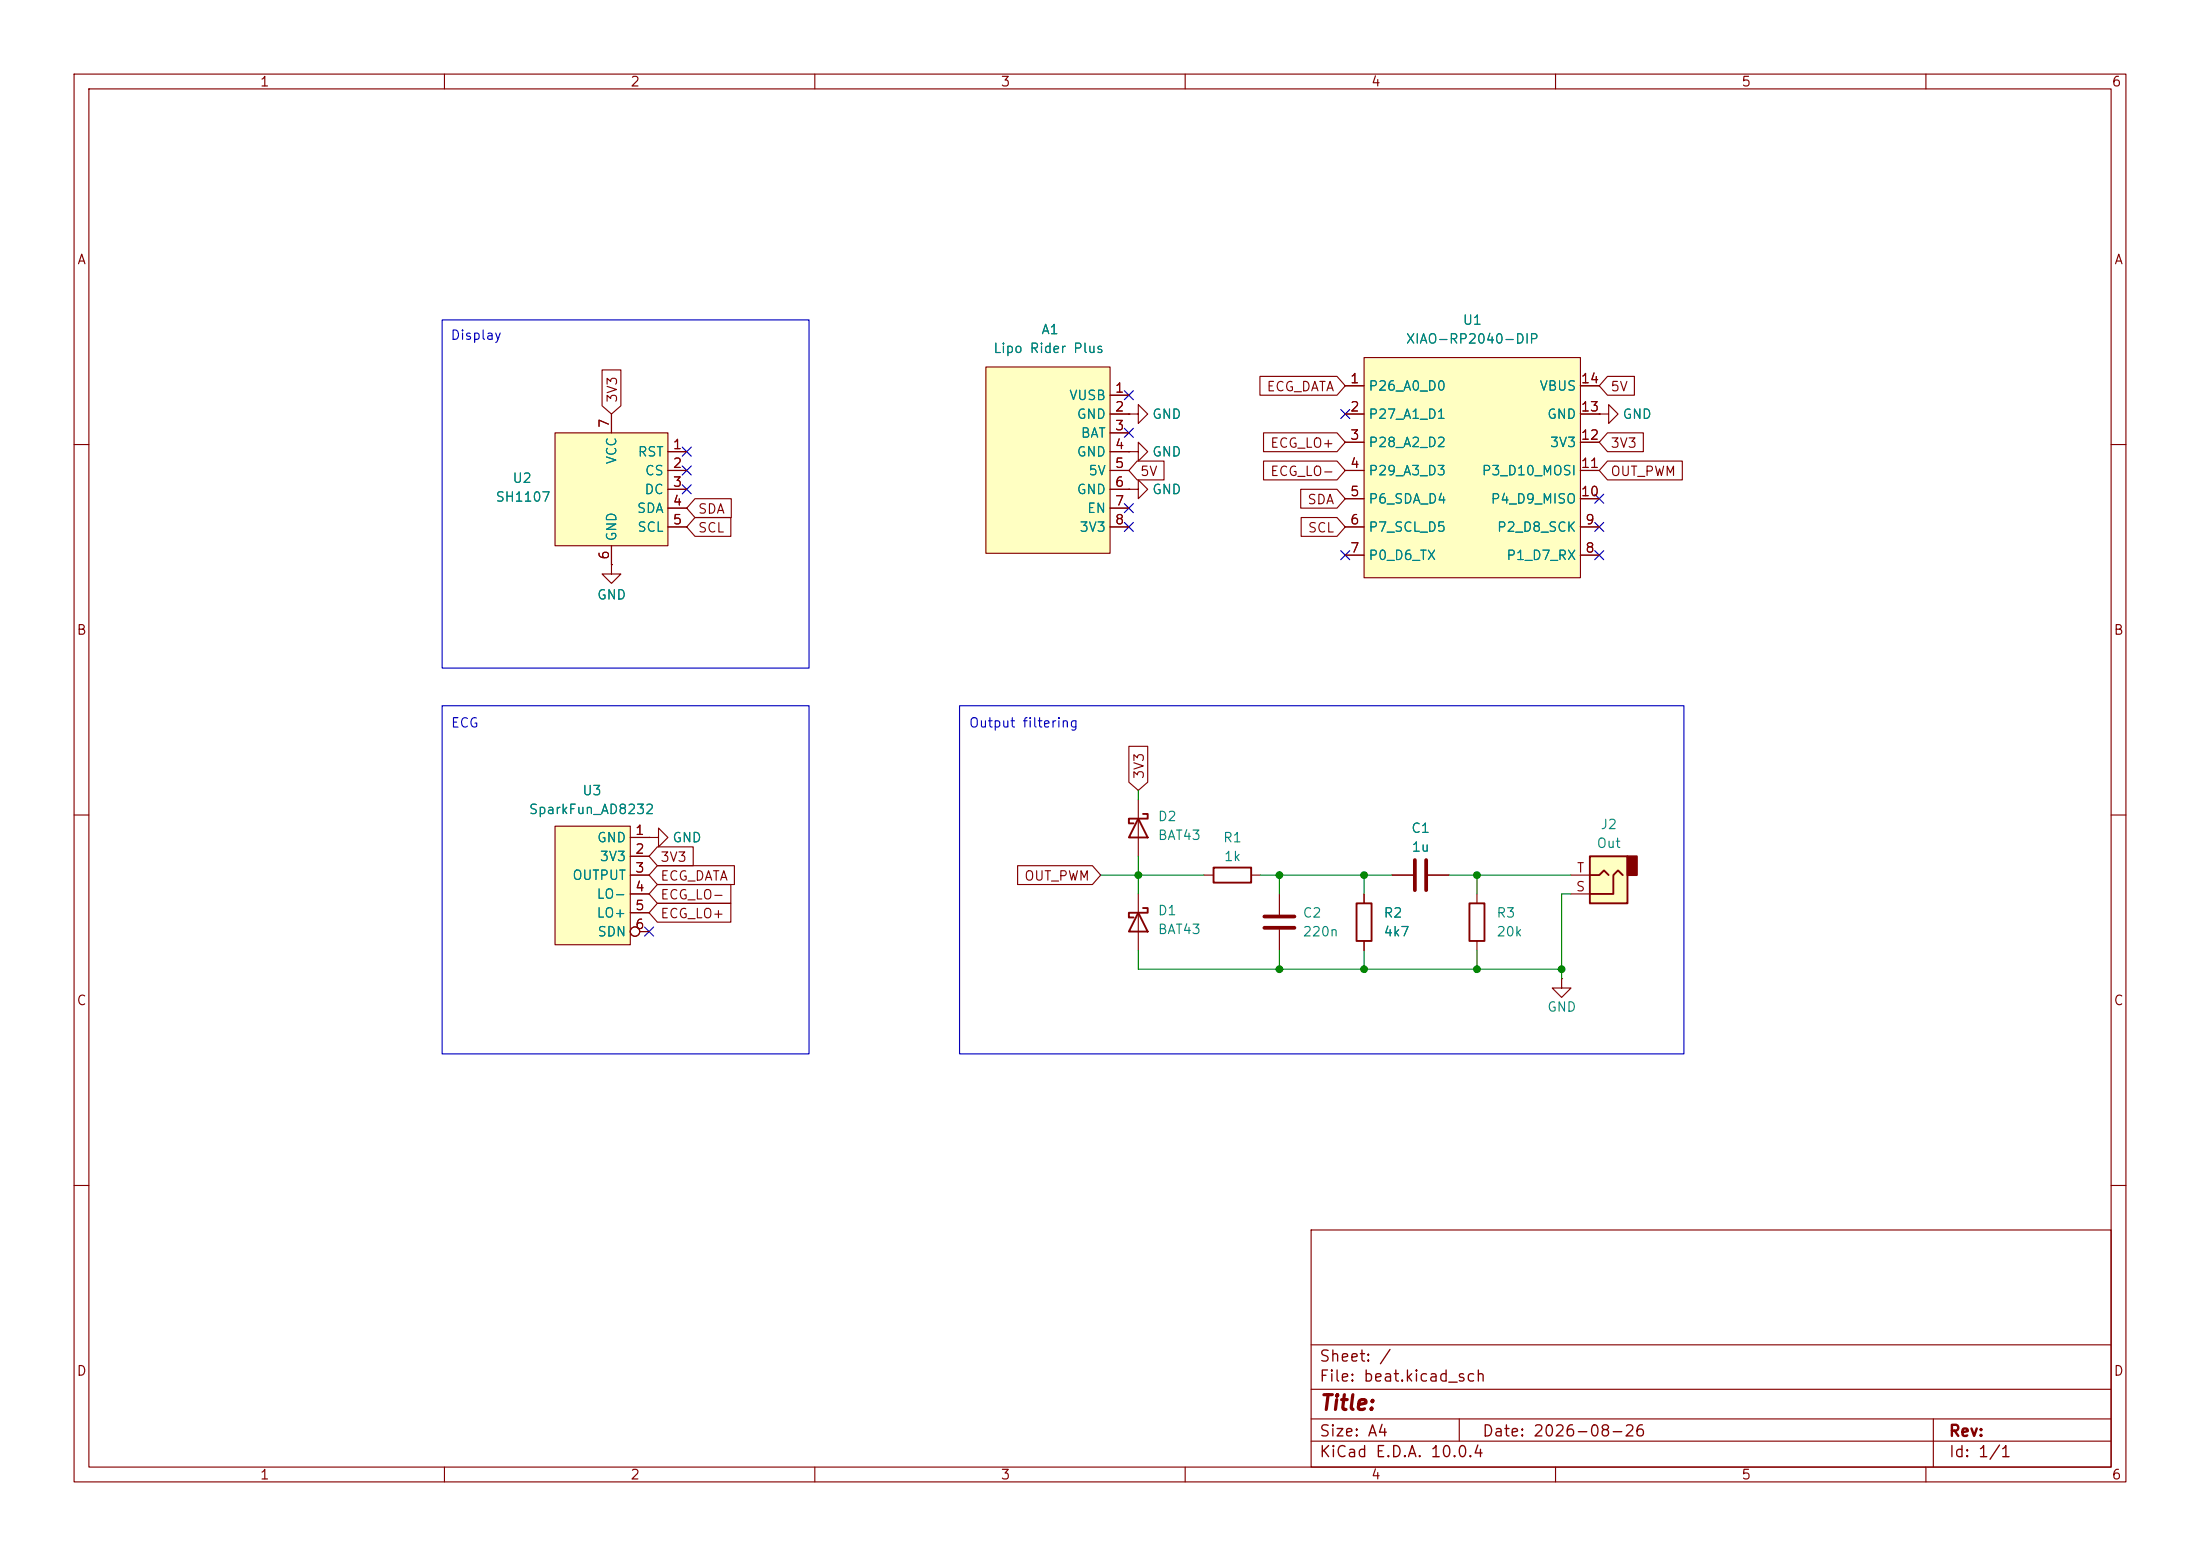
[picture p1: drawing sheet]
(kicad_sch
 (version 20260306)
 (generator "eeschema")
 (generator_version "10.0")
 (paper "A4")
 (title_block
  (date "2026-08-26"))
 (lib_symbols
  (symbol "Connector_Audio:AudioJack2" (exclude_from_sim no) (in_bom yes) (on_board yes)
   (in_pos_files yes)
   (duplicate_pin_numbers_are_jumpers no)
   (property "Reference" "J" (at 0 8.89 0) (show_name no) (do_not_autoplace no) (effects (font (size 1.27 1.27))))
   (property "Value" "AudioJack2" (at 0 6.35 0) (show_name no) (do_not_autoplace no) (effects (font (size 1.27 1.27))))
   (property "Footprint" "" (at 0 0 0) (show_name no) (do_not_autoplace no) (hide yes) (effects (font (size 1.27 1.27))))
   (property "Datasheet" "" (at 0 0 0) (show_name no) (do_not_autoplace no) (hide yes) (effects (font (size 1.27 1.27))))
   (property "Description" "Audio Jack, 2 Poles (Mono / TS)" (at 0 0 0) (show_name no) (do_not_autoplace no) (hide yes) (effects (font (size 1.27 1.27))))
   (symbol "AudioJack2_0_1"
    (rectangle (start -3.81 0) (end -2.54 -2.54) (stroke (width 0.254) (type default)) (fill (type outline)))
    (rectangle (start -2.54 3.81) (end 2.54 -2.54) (stroke (width 0.254) (type default)) (fill (type background)))
    (polyline (pts (xy 0 0) (xy 0.635 -0.635) (xy 1.27 0) (xy 2.54 0)) (stroke (width 0.254) (type default)) (fill (type none)))
    (polyline (pts (xy 2.54 2.54) (xy -0.635 2.54) (xy -0.635 0) (xy -1.27 -0.635) (xy -1.905 0)) (stroke (width 0.254) (type default)) (fill (type none))))
   (symbol "AudioJack2_1_1"
    (pin passive line (at 5.08 2.54 180) (length 2.54) (name "" (effects (font (size 1.27 1.27)))) (number "S" (effects (font (size 1.27 1.27)))))
    (pin passive line (at 5.08 0 180) (length 2.54) (name "" (effects (font (size 1.27 1.27)))) (number "T" (effects (font (size 1.27 1.27))))))
   (embedded_fonts no))
  (symbol "Device:C"
   (pin_numbers (hide yes))
   (pin_names
    (offset 0.254)) (exclude_from_sim no) (in_bom yes) (on_board yes)
   (in_pos_files yes)
   (duplicate_pin_numbers_are_jumpers no)
   (property "Reference" "C" (at 0.635 2.54 0) (show_name no) (do_not_autoplace no) (effects (font (size 1.27 1.27)) (justify left)))
   (property "Value" "C" (at 0.635 -2.54 0) (show_name no) (do_not_autoplace no) (effects (font (size 1.27 1.27)) (justify left)))
   (property "Footprint" "" (at 0.9652 -3.81 0) (show_name no) (do_not_autoplace no) (hide yes) (effects (font (size 1.27 1.27))))
   (property "Datasheet" "" (at 0 0 0) (show_name no) (do_not_autoplace no) (hide yes) (effects (font (size 1.27 1.27))))
   (property "Description" "Unpolarized capacitor" (at 0 0 0) (show_name no) (do_not_autoplace no) (hide yes) (effects (font (size 1.27 1.27))))
   (symbol "C_0_1"
    (polyline (pts (xy -2.032 0.762) (xy 2.032 0.762)) (stroke (width 0.508) (type default)) (fill (type none)))
    (polyline (pts (xy -2.032 -0.762) (xy 2.032 -0.762)) (stroke (width 0.508) (type default)) (fill (type none))))
   (symbol "C_1_1"
    (pin passive line (at 0 3.81 270) (length 2.794) (name "" (effects (font (size 1.27 1.27)))) (number "1" (effects (font (size 1.27 1.27)))))
    (pin passive line (at 0 -3.81 90) (length 2.794) (name "" (effects (font (size 1.27 1.27)))) (number "2" (effects (font (size 1.27 1.27))))))
   (embedded_fonts no))
  (symbol "Device:D_Schottky"
   (pin_numbers (hide yes))
   (pin_names
    (offset 1.016) (hide yes)) (exclude_from_sim no) (in_bom yes) (on_board yes)
   (in_pos_files yes)
   (duplicate_pin_numbers_are_jumpers no)
   (property "Reference" "D" (at 0 2.54 0) (show_name no) (do_not_autoplace no) (effects (font (size 1.27 1.27))))
   (property "Value" "D_Schottky" (at 0 -2.54 0) (show_name no) (do_not_autoplace no) (effects (font (size 1.27 1.27))))
   (property "Footprint" "" (at 0 0 0) (show_name no) (do_not_autoplace no) (hide yes) (effects (font (size 1.27 1.27))))
   (property "Datasheet" "" (at 0 0 0) (show_name no) (do_not_autoplace no) (hide yes) (effects (font (size 1.27 1.27))))
   (property "Description" "Schottky diode" (at 0 0 0) (show_name no) (do_not_autoplace no) (hide yes) (effects (font (size 1.27 1.27))))
   (symbol "D_Schottky_0_1"
    (polyline (pts (xy -1.905 0.635) (xy -1.905 1.27) (xy -1.27 1.27) (xy -1.27 -1.27) (xy -0.635 -1.27) (xy -0.635 -0.635)) (stroke (width 0.254) (type default)) (fill (type none)))
    (polyline (pts (xy 1.27 1.27) (xy 1.27 -1.27) (xy -1.27 0) (xy 1.27 1.27)) (stroke (width 0.254) (type default)) (fill (type none)))
    (polyline (pts (xy 1.27 0) (xy -1.27 0)) (stroke (width 0) (type default)) (fill (type none))))
   (symbol "D_Schottky_1_1"
    (pin passive line (at -3.81 0 0) (length 2.54) (name "K" (effects (font (size 1.27 1.27)))) (number "1" (effects (font (size 1.27 1.27)))))
    (pin passive line (at 3.81 0 180) (length 2.54) (name "A" (effects (font (size 1.27 1.27)))) (number "2" (effects (font (size 1.27 1.27))))))
   (embedded_fonts no))
  (symbol "Device:R"
   (pin_numbers (hide yes))
   (pin_names
    (offset 0)) (exclude_from_sim no) (in_bom yes) (on_board yes)
   (in_pos_files yes)
   (duplicate_pin_numbers_are_jumpers no)
   (property "Reference" "R" (at 2.032 0 90) (show_name no) (do_not_autoplace no) (effects (font (size 1.27 1.27))))
   (property "Value" "R" (at 0 0 90) (show_name no) (do_not_autoplace no) (effects (font (size 1.27 1.27))))
   (property "Footprint" "" (at -1.778 0 90) (show_name no) (do_not_autoplace no) (hide yes) (effects (font (size 1.27 1.27))))
   (property "Datasheet" "" (at 0 0 0) (show_name no) (do_not_autoplace no) (hide yes) (effects (font (size 1.27 1.27))))
   (property "Description" "Resistor" (at 0 0 0) (show_name no) (do_not_autoplace no) (hide yes) (effects (font (size 1.27 1.27))))
   (symbol "R_0_1"
    (rectangle (start -1.016 -2.54) (end 1.016 2.54) (stroke (width 0.254) (type default)) (fill (type none))))
   (symbol "R_1_1"
    (pin passive line (at 0 3.81 270) (length 1.27) (name "" (effects (font (size 1.27 1.27)))) (number "1" (effects (font (size 1.27 1.27)))))
    (pin passive line (at 0 -3.81 90) (length 1.27) (name "" (effects (font (size 1.27 1.27)))) (number "2" (effects (font (size 1.27 1.27))))))
   (embedded_fonts no))
  (symbol "Seeed_Studio_XIAO_Series:XIAO-RP2040-DIP" (exclude_from_sim no) (in_bom yes) (on_board yes)
   (in_pos_files yes)
   (duplicate_pin_numbers_are_jumpers no)
   (property "Reference" "U1" (at 1.905 0 0) (show_name no) (do_not_autoplace no) (effects (font (size 1.27 1.27))))
   (property "Value" "XIAO-RP2040-DIP" (at 1.905 -2.54 0) (show_name no) (do_not_autoplace no) (effects (font (size 1.27 1.27))))
   (property "Footprint" "Seeed_Studio_XIAO_Series:XIAO-RP2040-DIP" (at 4.064 -37.338 0) (show_name no) (do_not_autoplace no) (hide yes) (effects (font (size 1.27 1.27))))
   (property "Datasheet" "" (at 0 0 0) (show_name no) (do_not_autoplace no) (hide yes) (effects (font (size 1.27 1.27))))
   (property "Description" "" (at 0 0 0) (show_name no) (do_not_autoplace no) (hide yes) (effects (font (size 1.27 1.27))))
   (symbol "XIAO-RP2040-DIP_1_1"
    (rectangle (start -12.7 -5.08) (end 16.51 -34.798) (stroke (width 0) (type solid)) (fill (type background)))
    (pin passive line (at -15.24 -8.89 0) (length 2.54) (name "P26_A0_D0" (effects (font (size 1.27 1.27)))) (number "1" (effects (font (size 1.27 1.27)))))
    (pin passive line (at -15.24 -12.7 0) (length 2.54) (name "P27_A1_D1" (effects (font (size 1.27 1.27)))) (number "2" (effects (font (size 1.27 1.27)))))
    (pin passive line (at -15.24 -16.51 0) (length 2.54) (name "P28_A2_D2" (effects (font (size 1.27 1.27)))) (number "3" (effects (font (size 1.27 1.27)))))
    (pin passive line (at -15.24 -20.32 0) (length 2.54) (name "P29_A3_D3" (effects (font (size 1.27 1.27)))) (number "4" (effects (font (size 1.27 1.27)))))
    (pin passive line (at -15.24 -24.13 0) (length 2.54) (name "P6_SDA_D4" (effects (font (size 1.27 1.27)))) (number "5" (effects (font (size 1.27 1.27)))))
    (pin passive line (at -15.24 -27.94 0) (length 2.54) (name "P7_SCL_D5" (effects (font (size 1.27 1.27)))) (number "6" (effects (font (size 1.27 1.27)))))
    (pin passive line (at -15.24 -31.75 0) (length 2.54) (name "P0_D6_TX" (effects (font (size 1.27 1.27)))) (number "7" (effects (font (size 1.27 1.27)))))
    (pin passive line (at 19.05 -31.75 180) (length 2.54) (name "P1_D7_RX" (effects (font (size 1.27 1.27)))) (number "8" (effects (font (size 1.27 1.27)))))
    (pin passive line (at 19.05 -27.94 180) (length 2.54) (name "P2_D8_SCK" (effects (font (size 1.27 1.27)))) (number "9" (effects (font (size 1.27 1.27)))))
    (pin passive line (at 19.05 -24.13 180) (length 2.54) (name "P4_D9_MISO" (effects (font (size 1.27 1.27)))) (number "10" (effects (font (size 1.27 1.27)))))
    (pin passive line (at 19.05 -20.32 180) (length 2.54) (name "P3_D10_MOSI" (effects (font (size 1.27 1.27)))) (number "11" (effects (font (size 1.27 1.27)))))
    (pin passive line (at 19.05 -16.51 180) (length 2.54) (name "3V3" (effects (font (size 1.27 1.27)))) (number "12" (effects (font (size 1.27 1.27)))))
    (pin passive line (at 19.05 -12.7 180) (length 2.54) (name "GND" (effects (font (size 1.27 1.27)))) (number "13" (effects (font (size 1.27 1.27)))))
    (pin passive line (at 19.05 -8.89 180) (length 2.54) (name "VBUS" (effects (font (size 1.27 1.27)))) (number "14" (effects (font (size 1.27 1.27))))))
   (embedded_fonts no))
  (symbol "electronic_synapse:SH1106" (exclude_from_sim no) (in_bom yes) (on_board yes)
   (in_pos_files yes)
   (duplicate_pin_numbers_are_jumpers no)
   (property "Reference" "U" (at -6.35 7.62 0) (show_name no) (do_not_autoplace no) (effects (font (size 1.27 1.27))))
   (property "Value" "SH1107" (at 0 0 0) (show_name no) (do_not_autoplace no) (effects (font (size 1.27 1.27))))
   (property "Footprint" "" (at 0 0 0) (show_name no) (do_not_autoplace no) (hide yes) (effects (font (size 1.27 1.27))))
   (property "Datasheet" "" (at 0 0 0) (show_name no) (do_not_autoplace no) (hide yes) (effects (font (size 1.27 1.27))))
   (property "Description" "" (at 0 0 0) (show_name no) (do_not_autoplace no) (hide yes) (effects (font (size 1.27 1.27))))
   (symbol "SH1106_1_1"
    (rectangle (start -7.62 6.35) (end 7.62 -8.89) (stroke (width 0) (type solid)) (fill (type background)))
    (pin input line (at -10.16 3.81 0) (length 2.54) (name "RST" (effects (font (size 1.27 1.27)))) (number "1" (effects (font (size 1.27 1.27)))))
    (pin input line (at -10.16 1.27 0) (length 2.54) (name "CS" (effects (font (size 1.27 1.27)))) (number "2" (effects (font (size 1.27 1.27)))))
    (pin input line (at -10.16 -1.27 0) (length 2.54) (name "DC" (effects (font (size 1.27 1.27)))) (number "3" (effects (font (size 1.27 1.27)))))
    (pin input line (at -10.16 -3.81 0) (length 2.54) (name "SDA" (effects (font (size 1.27 1.27)))) (number "4" (effects (font (size 1.27 1.27)))))
    (pin input line (at -10.16 -6.35 0) (length 2.54) (name "SCL" (effects (font (size 1.27 1.27)))) (number "5" (effects (font (size 1.27 1.27)))))
    (pin passive line (at 0 -11.43 90) (length 2.54) (name "GND" (effects (font (size 1.27 1.27)))) (number "6" (effects (font (size 1.27 1.27)))))
    (pin passive line (at 0 8.89 270) (length 2.54) (name "VCC" (effects (font (size 1.27 1.27)))) (number "7" (effects (font (size 1.27 1.27))))))
   (embedded_fonts no))
  (symbol "electronic_synapse:Seeedstudio_Lipo_Rider_Plus" (exclude_from_sim no) (in_bom yes) (on_board yes)
   (in_pos_files yes)
   (duplicate_pin_numbers_are_jumpers no)
   (property "Reference" "A" (at 0.254 3.81 0) (show_name no) (do_not_autoplace no) (effects (font (size 1.27 1.27)) (justify left)))
   (property "Value" "Lipo Rider Plus" (at 0.254 1.524 0) (show_name no) (do_not_autoplace no) (effects (font (size 1.27 1.27)) (justify left)))
   (property "Footprint" "" (at 0 0 0) (show_name no) (do_not_autoplace no) (hide yes) (effects (font (size 1.27 1.27))))
   (property "Datasheet" "" (at 0 0 0) (show_name no) (do_not_autoplace no) (hide yes) (effects (font (size 1.27 1.27))))
   (property "Description" "" (at 0 0 0) (show_name no) (do_not_autoplace no) (hide yes) (effects (font (size 1.27 1.27))))
   (symbol "Seeedstudio_Lipo_Rider_Plus_1_1"
    (rectangle (start 0 0) (end 16.764 -25.146) (stroke (width 0) (type solid)) (fill (type background)))
    (pin passive line (at -2.54 -3.81 0) (length 2.54) (name "VUSB" (effects (font (size 1.27 1.27)))) (number "1" (effects (font (size 1.27 1.27)))))
    (pin passive line (at -2.54 -6.35 0) (length 2.54) (name "GND" (effects (font (size 1.27 1.27)))) (number "2" (effects (font (size 1.27 1.27)))))
    (pin passive line (at -2.54 -8.89 0) (length 2.54) (name "BAT" (effects (font (size 1.27 1.27)))) (number "3" (effects (font (size 1.27 1.27)))))
    (pin passive line (at -2.54 -11.43 0) (length 2.54) (name "GND" (effects (font (size 1.27 1.27)))) (number "4" (effects (font (size 1.27 1.27)))))
    (pin passive line (at -2.54 -13.97 0) (length 2.54) (name "5V" (effects (font (size 1.27 1.27)))) (number "5" (effects (font (size 1.27 1.27)))))
    (pin passive line (at -2.54 -16.51 0) (length 2.54) (name "GND" (effects (font (size 1.27 1.27)))) (number "6" (effects (font (size 1.27 1.27)))))
    (pin passive line (at -2.54 -19.05 0) (length 2.54) (name "EN" (effects (font (size 1.27 1.27)))) (number "7" (effects (font (size 1.27 1.27)))))
    (pin passive line (at -2.54 -21.59 0) (length 2.54) (name "3V3" (effects (font (size 1.27 1.27)))) (number "8" (effects (font (size 1.27 1.27))))))
   (embedded_fonts no))
  (symbol "electronic_synapse:SparkFun_AD8232" (exclude_from_sim no) (in_bom yes) (on_board yes)
   (in_pos_files yes)
   (duplicate_pin_numbers_are_jumpers no)
   (property "Reference" "U" (at 0 8.89 0) (show_name no) (do_not_autoplace no) (effects (font (size 1.27 1.27))))
   (property "Value" "SparkFun_AD8232" (at 0 6.858 0) (show_name no) (do_not_autoplace no) (effects (font (size 1.27 1.27))))
   (property "Footprint" "" (at 0 0 0) (show_name no) (do_not_autoplace no) (hide yes) (effects (font (size 1.27 1.27))))
   (property "Datasheet" "" (at 0 0 0) (show_name no) (do_not_autoplace no) (hide yes) (effects (font (size 1.27 1.27))))
   (property "Description" "" (at 0 0 0) (show_name no) (do_not_autoplace no) (hide yes) (effects (font (size 1.27 1.27))))
   (symbol "SparkFun_AD8232_1_1"
    (rectangle (start -5.08 5.334) (end 5.08 -10.668) (stroke (width 0) (type solid)) (fill (type background)))
    (pin passive line (at -7.62 3.81 0) (length 2.54) (name "GND" (effects (font (size 1.27 1.27)))) (number "1" (effects (font (size 1.27 1.27)))))
    (pin passive line (at -7.62 1.27 0) (length 2.54) (name "3V3" (effects (font (size 1.27 1.27)))) (number "2" (effects (font (size 1.27 1.27)))))
    (pin passive line (at -7.62 -1.27 0) (length 2.54) (name "OUTPUT" (effects (font (size 1.27 1.27)))) (number "3" (effects (font (size 1.27 1.27)))))
    (pin passive line (at -7.62 -3.81 0) (length 2.54) (name "LO-" (effects (font (size 1.27 1.27)))) (number "4" (effects (font (size 1.27 1.27)))))
    (pin passive line (at -7.62 -6.35 0) (length 2.54) (name "LO+" (effects (font (size 1.27 1.27)))) (number "5" (effects (font (size 1.27 1.27)))))
    (pin passive inverted (at -7.62 -8.89 0) (length 2.54) (name "SDN" (effects (font (size 1.27 1.27)))) (number "6" (effects (font (size 1.27 1.27))))))
   (embedded_fonts no))
  (symbol "power:GND"
   (power global)
   (pin_numbers (hide yes))
   (pin_names
    (offset 0) (hide yes)) (exclude_from_sim no) (in_bom yes) (on_board yes)
   (in_pos_files yes)
   (duplicate_pin_numbers_are_jumpers no)
   (property "Reference" "#PWR" (at 0 -6.35 0) (show_name no) (do_not_autoplace no) (hide yes) (effects (font (size 1.27 1.27))))
   (property "Value" "GND" (at 0 -3.81 0) (show_name no) (do_not_autoplace no) (effects (font (size 1.27 1.27))))
   (property "Footprint" "" (at 0 0 0) (show_name no) (do_not_autoplace no) (hide yes) (effects (font (size 1.27 1.27))))
   (property "Datasheet" "" (at 0 0 0) (show_name no) (do_not_autoplace no) (hide yes) (effects (font (size 1.27 1.27))))
   (property "Description" "Power symbol creates a global label with name \"GND\" , ground" (at 0 0 0) (show_name no) (do_not_autoplace no) (hide yes) (effects (font (size 1.27 1.27))))
   (symbol "GND_0_1"
    (polyline (pts (xy 0 0) (xy 0 -1.27) (xy 1.27 -1.27) (xy 0 -2.54) (xy -1.27 -1.27) (xy 0 -1.27)) (stroke (width 0) (type default)) (fill (type none))))
   (symbol "GND_1_1"
    (pin power_in line (at 0 0 270) (length 0) (name "" (effects (font (size 1.27 1.27)))) (number "1" (effects (font (size 1.27 1.27))))))
   (embedded_fonts no)))
 (rectangle
  (start 59.69 95.25)
  (end 109.22 142.24)
  (stroke (width 0) (type default))
  (fill (type none)))
 (rectangle
  (start 59.69 43.18)
  (end 109.22 90.17)
  (stroke (width 0) (type default))
  (fill (type none)))
 (rectangle
  (start 129.54 95.25)
  (end 227.33 142.24)
  (stroke (width 0) (type default))
  (fill (type none)))
 (text "Output filtering"
  (exclude_from_sim no)
  (at 138.176 97.79 0)
  (effects (font (size 1.27 1.27))))
 (text "ECG"
  (exclude_from_sim no)
  (at 62.738 97.79 0)
  (effects (font (size 1.27 1.27))))
 (text "Display"
  (exclude_from_sim no)
  (at 64.262 45.466 0)
  (effects (font (size 1.27 1.27))))
 (junction
  (at 184.15 118.11)
  (diameter 0)
  (color 0 0 0 0))
 (junction
  (at 199.39 118.11)
  (diameter 0)
  (color 0 0 0 0))
 (junction
  (at 199.39 130.81)
  (diameter 0)
  (color 0 0 0 0))
 (junction
  (at 172.72 118.11)
  (diameter 0)
  (color 0 0 0 0))
 (junction
  (at 153.67 118.11)
  (diameter 0)
  (color 0 0 0 0))
 (junction
  (at 172.72 130.81)
  (diameter 0)
  (color 0 0 0 0))
 (junction
  (at 184.15 130.81)
  (diameter 0)
  (color 0 0 0 0))
 (junction
  (at 210.82 130.81)
  (diameter 0)
  (color 0 0 0 0))
 (no_connect
  (at 152.4 53.34))
 (no_connect
  (at 152.4 58.42))
 (no_connect
  (at 152.4 68.58))
 (no_connect
  (at 215.9 71.12))
 (no_connect
  (at 181.61 55.88))
 (no_connect
  (at 92.71 60.96))
 (no_connect
  (at 92.71 63.5))
 (no_connect
  (at 215.9 74.93))
 (no_connect
  (at 181.61 74.93))
 (no_connect
  (at 152.4 71.12))
 (no_connect
  (at 215.9 67.31))
 (no_connect
  (at 92.71 66.04))
 (no_connect
  (at 87.63 125.73))
 (wire
  (pts (xy 199.39 118.11) (xy 199.39 120.65))
  (stroke (width 0) (type default)))
 (wire
  (pts (xy 153.67 115.57) (xy 153.67 118.11))
  (stroke (width 0) (type default)))
 (wire
  (pts (xy 170.18 118.11) (xy 172.72 118.11))
  (stroke (width 0) (type default)))
 (wire
  (pts (xy 199.39 128.27) (xy 199.39 130.81))
  (stroke (width 0) (type default)))
 (wire
  (pts (xy 184.15 118.11) (xy 184.15 120.65))
  (stroke (width 0) (type default)))
 (wire
  (pts (xy 184.15 130.81) (xy 199.39 130.81))
  (stroke (width 0) (type default)))
 (wire
  (pts (xy 153.67 106.68) (xy 153.67 107.95))
  (stroke (width 0) (type default)))
 (wire
  (pts (xy 195.58 118.11) (xy 199.39 118.11))
  (stroke (width 0) (type default)))
 (wire
  (pts (xy 199.39 130.81) (xy 210.82 130.81))
  (stroke (width 0) (type default)))
 (wire
  (pts (xy 199.39 118.11) (xy 212.09 118.11))
  (stroke (width 0) (type default)))
 (wire
  (pts (xy 172.72 128.27) (xy 172.72 130.81))
  (stroke (width 0) (type default)))
 (wire
  (pts (xy 210.82 130.81) (xy 210.82 132.08))
  (stroke (width 0) (type default)))
 (wire
  (pts (xy 210.82 120.65) (xy 210.82 130.81))
  (stroke (width 0) (type default)))
 (wire
  (pts (xy 172.72 130.81) (xy 184.15 130.81))
  (stroke (width 0) (type default)))
 (wire
  (pts (xy 184.15 128.27) (xy 184.15 130.81))
  (stroke (width 0) (type default)))
 (wire
  (pts (xy 153.67 130.81) (xy 172.72 130.81))
  (stroke (width 0) (type default)))
 (wire
  (pts (xy 153.67 118.11) (xy 153.67 120.65))
  (stroke (width 0) (type default)))
 (wire
  (pts (xy 153.67 128.27) (xy 153.67 130.81))
  (stroke (width 0) (type default)))
 (wire
  (pts (xy 153.67 118.11) (xy 162.56 118.11))
  (stroke (width 0) (type default)))
 (wire
  (pts (xy 172.72 118.11) (xy 172.72 120.65))
  (stroke (width 0) (type default)))
 (wire
  (pts (xy 212.09 120.65) (xy 210.82 120.65))
  (stroke (width 0) (type default)))
 (wire
  (pts (xy 172.72 118.11) (xy 184.15 118.11))
  (stroke (width 0) (type default)))
 (wire
  (pts (xy 184.15 118.11) (xy 187.96 118.11))
  (stroke (width 0) (type default)))
 (wire
  (pts (xy 148.59 118.11) (xy 153.67 118.11))
  (stroke (width 0) (type default)))
 (global_label "3V3"
  (shape input)
  (at 82.55 55.88 90)
  (fields_autoplaced yes)
  (effects (font (size 1.27 1.27)) (justify left))
  (property "Intersheetrefs" "${INTERSHEET_REFS}" (at 82.55 49.3872 90) (hide yes) (show_name no) (do_not_autoplace no) (effects (font (size 1.27 1.27)) (justify left))))
 (global_label "5V"
  (shape input)
  (at 152.4 63.5 0)
  (fields_autoplaced yes)
  (effects (font (size 1.27 1.27)) (justify left))
  (property "Intersheetrefs" "${INTERSHEET_REFS}" (at 157.6833 63.5 0) (hide yes) (show_name no) (do_not_autoplace no) (effects (font (size 1.27 1.27)) (justify left))))
 (global_label "3V3"
  (shape input)
  (at 153.67 106.68 90)
  (fields_autoplaced yes)
  (effects (font (size 1.27 1.27)) (justify left))
  (property "Intersheetrefs" "${INTERSHEET_REFS}" (at 153.67 100.1872 90) (hide yes) (show_name no) (do_not_autoplace no) (effects (font (size 1.27 1.27)) (justify left))))
 (global_label "SCL"
  (shape input)
  (at 92.71 71.12 0)
  (fields_autoplaced yes)
  (effects (font (size 1.27 1.27)) (justify left))
  (property "Intersheetrefs" "${INTERSHEET_REFS}" (at 99.2028 71.12 0) (hide yes) (show_name no) (do_not_autoplace no) (effects (font (size 1.27 1.27)) (justify left))))
 (global_label "ECG_LO+"
  (shape input)
  (at 181.61 59.69 180)
  (fields_autoplaced yes)
  (effects (font (size 1.27 1.27)) (justify right))
  (property "Intersheetrefs" "${INTERSHEET_REFS}" (at 170.0372 59.69 0) (hide yes) (show_name no) (do_not_autoplace no) (effects (font (size 1.27 1.27)) (justify right))))
 (global_label "ECG_DATA"
  (shape input)
  (at 181.61 52.07 180)
  (fields_autoplaced yes)
  (effects (font (size 1.27 1.27)) (justify right))
  (property "Intersheetrefs" "${INTERSHEET_REFS}" (at 169.5534 52.07 0) (hide yes) (show_name no) (do_not_autoplace no) (effects (font (size 1.27 1.27)) (justify right))))
 (global_label "ECG_LO-"
  (shape input)
  (at 181.61 63.5 180)
  (fields_autoplaced yes)
  (effects (font (size 1.27 1.27)) (justify right))
  (property "Intersheetrefs" "${INTERSHEET_REFS}" (at 170.0372 63.5 0) (hide yes) (show_name no) (do_not_autoplace no) (effects (font (size 1.27 1.27)) (justify right))))
 (global_label "SDA"
  (shape input)
  (at 92.71 68.58 0)
  (fields_autoplaced yes)
  (effects (font (size 1.27 1.27)) (justify left))
  (property "Intersheetrefs" "${INTERSHEET_REFS}" (at 99.2633 68.58 0) (hide yes) (show_name no) (do_not_autoplace no) (effects (font (size 1.27 1.27)) (justify left))))
 (global_label "ECG_DATA"
  (shape input)
  (at 87.63 118.11 0)
  (fields_autoplaced yes)
  (effects (font (size 1.27 1.27)) (justify left))
  (property "Intersheetrefs" "${INTERSHEET_REFS}" (at 99.6866 118.11 0) (hide yes) (show_name no) (do_not_autoplace no) (effects (font (size 1.27 1.27)) (justify left))))
 (global_label "3V3"
  (shape input)
  (at 215.9 59.69 0)
  (fields_autoplaced yes)
  (effects (font (size 1.27 1.27)) (justify left))
  (property "Intersheetrefs" "${INTERSHEET_REFS}" (at 222.3928 59.69 0) (hide yes) (show_name no) (do_not_autoplace no) (effects (font (size 1.27 1.27)) (justify left))))
 (global_label "OUT_PWM"
  (shape input)
  (at 148.59 118.11 180)
  (fields_autoplaced yes)
  (effects (font (size 1.27 1.27)) (justify right))
  (property "Intersheetrefs" "${INTERSHEET_REFS}" (at 136.8358 118.11 0) (hide yes) (show_name no) (do_not_autoplace no) (effects (font (size 1.27 1.27)) (justify right))))
 (global_label "5V"
  (shape input)
  (at 215.9 52.07 0)
  (fields_autoplaced yes)
  (effects (font (size 1.27 1.27)) (justify left))
  (property "Intersheetrefs" "${INTERSHEET_REFS}" (at 221.1833 52.07 0) (hide yes) (show_name no) (do_not_autoplace no) (effects (font (size 1.27 1.27)) (justify left))))
 (global_label "SCL"
  (shape input)
  (at 181.61 71.12 180)
  (fields_autoplaced yes)
  (effects (font (size 1.27 1.27)) (justify right))
  (property "Intersheetrefs" "${INTERSHEET_REFS}" (at 175.1172 71.12 0) (hide yes) (show_name no) (do_not_autoplace no) (effects (font (size 1.27 1.27)) (justify right))))
 (global_label "ECG_LO+"
  (shape input)
  (at 87.63 123.19 0)
  (fields_autoplaced yes)
  (effects (font (size 1.27 1.27)) (justify left))
  (property "Intersheetrefs" "${INTERSHEET_REFS}" (at 99.2028 123.19 0) (hide yes) (show_name no) (do_not_autoplace no) (effects (font (size 1.27 1.27)) (justify left))))
 (global_label "3V3"
  (shape input)
  (at 87.63 115.57 0)
  (fields_autoplaced yes)
  (effects (font (size 1.27 1.27)) (justify left))
  (property "Intersheetrefs" "${INTERSHEET_REFS}" (at 94.1228 115.57 0) (hide yes) (show_name no) (do_not_autoplace no) (effects (font (size 1.27 1.27)) (justify left))))
 (global_label "OUT_PWM"
  (shape input)
  (at 215.9 63.5 0)
  (fields_autoplaced yes)
  (effects (font (size 1.27 1.27)) (justify left))
  (property "Intersheetrefs" "${INTERSHEET_REFS}" (at 227.6542 63.5 0) (hide yes) (show_name no) (do_not_autoplace no) (effects (font (size 1.27 1.27)) (justify left))))
 (global_label "SDA"
  (shape input)
  (at 181.61 67.31 180)
  (fields_autoplaced yes)
  (effects (font (size 1.27 1.27)) (justify right))
  (property "Intersheetrefs" "${INTERSHEET_REFS}" (at 175.0567 67.31 0) (hide yes) (show_name no) (do_not_autoplace no) (effects (font (size 1.27 1.27)) (justify right))))
 (global_label "ECG_LO-"
  (shape input)
  (at 87.63 120.65 0)
  (fields_autoplaced yes)
  (effects (font (size 1.27 1.27)) (justify left))
  (property "Intersheetrefs" "${INTERSHEET_REFS}" (at 99.2028 120.65 0) (hide yes) (show_name no) (do_not_autoplace no) (effects (font (size 1.27 1.27)) (justify left))))
 (symbol
  (lib_id "Device:D_Schottky")
  (at 153.67 124.46 270)
  (unit 1)
  (body_style 1)
  (exclude_from_sim no)
  (in_bom yes)
  (on_board yes)
  (in_pos_files yes)
  (dnp no)
  (fields_autoplaced yes)
  (property "Reference" "D1" (at 156.21 122.8724 90) (show_name no) (do_not_autoplace no) (effects (font (size 1.27 1.27)) (justify left)))
  (property "Value" "BAT43" (at 156.21 125.4124 90) (show_name no) (do_not_autoplace no) (effects (font (size 1.27 1.27)) (justify left)))
  (property "Footprint" "" (at 153.67 124.46 0) (hide yes) (show_name no) (do_not_autoplace no) (effects (font (size 1.27 1.27))))
  (property "Datasheet" "" (at 153.67 124.46 0) (hide yes) (show_name no) (do_not_autoplace no) (effects (font (size 1.27 1.27))))
  (property "Description" "Schottky diode" (at 153.67 124.46 0) (hide yes) (show_name no) (do_not_autoplace no) (effects (font (size 1.27 1.27))))
  (pin "2")
  (pin "1"))
 (symbol
  (lib_id "power:GND")
  (at 82.55 76.2 0)
  (unit 1)
  (body_style 1)
  (exclude_from_sim no)
  (in_bom yes)
  (on_board yes)
  (in_pos_files yes)
  (dnp no)
  (property "Reference" "#PWR03" (at 82.55 82.55 0) (hide yes) (show_name no) (do_not_autoplace no) (effects (font (size 1.27 1.27))))
  (property "Value" "GND" (at 82.55 80.264 0) (show_name no) (do_not_autoplace no) (effects (font (size 1.27 1.27))))
  (property "Footprint" "" (at 82.55 76.2 0) (hide yes) (show_name no) (do_not_autoplace no) (effects (font (size 1.27 1.27))))
  (property "Datasheet" "" (at 82.55 76.2 0) (hide yes) (show_name no) (do_not_autoplace no) (effects (font (size 1.27 1.27))))
  (property "Description" "Power symbol creates a global label with name \"GND\" , ground" (at 82.55 76.2 0) (hide yes) (show_name no) (do_not_autoplace no) (effects (font (size 1.27 1.27))))
  (pin "1"))
 (symbol
  (lib_id "electronic_synapse:SH1106")
  (at 82.55 64.77 0)
  (mirror y)
  (unit 1)
  (body_style 1)
  (exclude_from_sim no)
  (in_bom yes)
  (on_board yes)
  (in_pos_files yes)
  (dnp no)
  (property "Reference" "U2" (at 69.088 64.516 0) (show_name no) (do_not_autoplace no) (effects (font (size 1.27 1.27)) (justify right)))
  (property "Value" "SH1107" (at 66.802 67.056 0) (show_name no) (do_not_autoplace no) (effects (font (size 1.27 1.27)) (justify right)))
  (property "Footprint" "" (at 82.55 64.77 0) (hide yes) (show_name no) (do_not_autoplace no) (effects (font (size 1.27 1.27))))
  (property "Datasheet" "" (at 82.55 64.77 0) (hide yes) (show_name no) (do_not_autoplace no) (effects (font (size 1.27 1.27))))
  (property "Description" "" (at 82.55 64.77 0) (hide yes) (show_name no) (do_not_autoplace no) (effects (font (size 1.27 1.27))))
  (pin "2")
  (pin "1")
  (pin "4")
  (pin "5")
  (pin "6")
  (pin "7")
  (pin "3"))
 (symbol
  (lib_id "Device:D_Schottky")
  (at 153.67 111.76 270)
  (unit 1)
  (body_style 1)
  (exclude_from_sim no)
  (in_bom yes)
  (on_board yes)
  (in_pos_files yes)
  (dnp no)
  (fields_autoplaced yes)
  (property "Reference" "D2" (at 156.21 110.1724 90) (show_name no) (do_not_autoplace no) (effects (font (size 1.27 1.27)) (justify left)))
  (property "Value" "BAT43" (at 156.21 112.7124 90) (show_name no) (do_not_autoplace no) (effects (font (size 1.27 1.27)) (justify left)))
  (property "Footprint" "" (at 153.67 111.76 0) (hide yes) (show_name no) (do_not_autoplace no) (effects (font (size 1.27 1.27))))
  (property "Datasheet" "" (at 153.67 111.76 0) (hide yes) (show_name no) (do_not_autoplace no) (effects (font (size 1.27 1.27))))
  (property "Description" "Schottky diode" (at 153.67 111.76 0) (hide yes) (show_name no) (do_not_autoplace no) (effects (font (size 1.27 1.27))))
  (pin "2")
  (pin "1"))
 (symbol
  (lib_id "Device:R")
  (at 184.15 124.46 180)
  (unit 1)
  (body_style 1)
  (exclude_from_sim no)
  (in_bom yes)
  (on_board yes)
  (in_pos_files yes)
  (dnp no)
  (fields_autoplaced yes)
  (property "Reference" "R2" (at 186.69 123.1899 0) (show_name no) (do_not_autoplace no) (effects (font (size 1.27 1.27)) (justify right)))
  (property "Value" "4k7" (at 186.69 125.7299 0) (show_name no) (do_not_autoplace no) (effects (font (size 1.27 1.27)) (justify right)))
  (property "Footprint" "" (at 185.928 124.46 90) (hide yes) (show_name no) (do_not_autoplace no) (effects (font (size 1.27 1.27))))
  (property "Datasheet" "" (at 184.15 124.46 0) (hide yes) (show_name no) (do_not_autoplace no) (effects (font (size 1.27 1.27))))
  (property "Description" "Resistor" (at 184.15 124.46 0) (hide yes) (show_name no) (do_not_autoplace no) (effects (font (size 1.27 1.27))))
  (pin "2")
  (pin "1"))
 (symbol
  (lib_id "Device:R")
  (at 199.39 124.46 180)
  (unit 1)
  (body_style 1)
  (exclude_from_sim no)
  (in_bom yes)
  (on_board yes)
  (in_pos_files yes)
  (dnp no)
  (fields_autoplaced yes)
  (property "Reference" "R3" (at 201.93 123.1899 0) (show_name no) (do_not_autoplace no) (effects (font (size 1.27 1.27)) (justify right)))
  (property "Value" "20k" (at 201.93 125.7299 0) (show_name no) (do_not_autoplace no) (effects (font (size 1.27 1.27)) (justify right)))
  (property "Footprint" "" (at 201.168 124.46 90) (hide yes) (show_name no) (do_not_autoplace no) (effects (font (size 1.27 1.27))))
  (property "Datasheet" "" (at 199.39 124.46 0) (hide yes) (show_name no) (do_not_autoplace no) (effects (font (size 1.27 1.27))))
  (property "Description" "Resistor" (at 199.39 124.46 0) (hide yes) (show_name no) (do_not_autoplace no) (effects (font (size 1.27 1.27))))
  (pin "2")
  (pin "1"))
 (symbol
  (lib_id "Seeed_Studio_XIAO_Series:XIAO-RP2040-DIP")
  (at 196.85 43.18 0)
  (unit 1)
  (body_style 1)
  (exclude_from_sim no)
  (in_bom yes)
  (on_board yes)
  (in_pos_files yes)
  (dnp no)
  (fields_autoplaced yes)
  (property "Reference" "U1" (at 198.755 43.18 0) (show_name no) (do_not_autoplace no) (effects (font (size 1.27 1.27))))
  (property "Value" "XIAO-RP2040-DIP" (at 198.755 45.72 0) (show_name no) (do_not_autoplace no) (effects (font (size 1.27 1.27))))
  (property "Footprint" "Seeed_Studio_XIAO_Series:XIAO-RP2040-DIP" (at 200.914 80.518 0) (hide yes) (show_name no) (do_not_autoplace no) (effects (font (size 1.27 1.27))))
  (property "Datasheet" "" (at 196.85 43.18 0) (hide yes) (show_name no) (do_not_autoplace no) (effects (font (size 1.27 1.27))))
  (property "Description" "" (at 196.85 43.18 0) (hide yes) (show_name no) (do_not_autoplace no) (effects (font (size 1.27 1.27))))
  (pin "1")
  (pin "12")
  (pin "10")
  (pin "11")
  (pin "8")
  (pin "4")
  (pin "3")
  (pin "9")
  (pin "14")
  (pin "2")
  (pin "13")
  (pin "6")
  (pin "7")
  (pin "5"))
 (symbol
  (lib_id "power:GND")
  (at 87.63 113.03 90)
  (unit 1)
  (body_style 1)
  (exclude_from_sim no)
  (in_bom yes)
  (on_board yes)
  (in_pos_files yes)
  (dnp no)
  (property "Reference" "#PWR04" (at 93.98 113.03 0) (hide yes) (show_name no) (do_not_autoplace no) (effects (font (size 1.27 1.27))))
  (property "Value" "GND" (at 90.678 113.03 90) (show_name no) (do_not_autoplace no) (effects (font (size 1.27 1.27)) (justify right)))
  (property "Footprint" "" (at 87.63 113.03 0) (hide yes) (show_name no) (do_not_autoplace no) (effects (font (size 1.27 1.27))))
  (property "Datasheet" "" (at 87.63 113.03 0) (hide yes) (show_name no) (do_not_autoplace no) (effects (font (size 1.27 1.27))))
  (property "Description" "Power symbol creates a global label with name \"GND\" , ground" (at 87.63 113.03 0) (hide yes) (show_name no) (do_not_autoplace no) (effects (font (size 1.27 1.27))))
  (pin "1"))
 (symbol
  (lib_id "electronic_synapse:Seeedstudio_Lipo_Rider_Plus")
  (at 149.86 49.53 0)
  (mirror y)
  (unit 1)
  (body_style 1)
  (exclude_from_sim no)
  (in_bom yes)
  (on_board yes)
  (in_pos_files yes)
  (dnp no)
  (property "Reference" "A1" (at 143.002 44.45 0) (show_name no) (do_not_autoplace no) (effects (font (size 1.27 1.27)) (justify left)))
  (property "Value" "Lipo Rider Plus" (at 149.098 46.99 0) (show_name no) (do_not_autoplace no) (effects (font (size 1.27 1.27)) (justify left)))
  (property "Footprint" "" (at 149.86 49.53 0) (hide yes) (show_name no) (do_not_autoplace no) (effects (font (size 1.27 1.27))))
  (property "Datasheet" "" (at 149.86 49.53 0) (hide yes) (show_name no) (do_not_autoplace no) (effects (font (size 1.27 1.27))))
  (property "Description" "" (at 149.86 49.53 0) (hide yes) (show_name no) (do_not_autoplace no) (effects (font (size 1.27 1.27))))
  (pin "3")
  (pin "4")
  (pin "2")
  (pin "6")
  (pin "1")
  (pin "8")
  (pin "5")
  (pin "7"))
 (symbol
  (lib_id "power:GND")
  (at 152.4 60.96 90)
  (unit 1)
  (body_style 1)
  (exclude_from_sim no)
  (in_bom yes)
  (on_board yes)
  (in_pos_files yes)
  (dnp no)
  (property "Reference" "#PWR06" (at 158.75 60.96 0) (hide yes) (show_name no) (do_not_autoplace no) (effects (font (size 1.27 1.27))))
  (property "Value" "GND" (at 155.448 60.96 90) (show_name no) (do_not_autoplace no) (effects (font (size 1.27 1.27)) (justify right)))
  (property "Footprint" "" (at 152.4 60.96 0) (hide yes) (show_name no) (do_not_autoplace no) (effects (font (size 1.27 1.27))))
  (property "Datasheet" "" (at 152.4 60.96 0) (hide yes) (show_name no) (do_not_autoplace no) (effects (font (size 1.27 1.27))))
  (property "Description" "Power symbol creates a global label with name \"GND\" , ground" (at 152.4 60.96 0) (hide yes) (show_name no) (do_not_autoplace no) (effects (font (size 1.27 1.27))))
  (pin "1"))
 (symbol
  (lib_id "power:GND")
  (at 152.4 55.88 90)
  (unit 1)
  (body_style 1)
  (exclude_from_sim no)
  (in_bom yes)
  (on_board yes)
  (in_pos_files yes)
  (dnp no)
  (property "Reference" "#PWR05" (at 158.75 55.88 0) (hide yes) (show_name no) (do_not_autoplace no) (effects (font (size 1.27 1.27))))
  (property "Value" "GND" (at 155.448 55.88 90) (show_name no) (do_not_autoplace no) (effects (font (size 1.27 1.27)) (justify right)))
  (property "Footprint" "" (at 152.4 55.88 0) (hide yes) (show_name no) (do_not_autoplace no) (effects (font (size 1.27 1.27))))
  (property "Datasheet" "" (at 152.4 55.88 0) (hide yes) (show_name no) (do_not_autoplace no) (effects (font (size 1.27 1.27))))
  (property "Description" "Power symbol creates a global label with name \"GND\" , ground" (at 152.4 55.88 0) (hide yes) (show_name no) (do_not_autoplace no) (effects (font (size 1.27 1.27))))
  (pin "1"))
 (symbol
  (lib_id "electronic_synapse:SparkFun_AD8232")
  (at 80.01 116.84 0)
  (mirror y)
  (unit 1)
  (body_style 1)
  (exclude_from_sim no)
  (in_bom yes)
  (on_board yes)
  (in_pos_files yes)
  (dnp no)
  (property "Reference" "U3" (at 81.28 106.68 0) (show_name no) (do_not_autoplace no) (effects (font (size 1.27 1.27)) (justify left)))
  (property "Value" "SparkFun_AD8232" (at 88.392 109.22 0) (show_name no) (do_not_autoplace no) (effects (font (size 1.27 1.27)) (justify left)))
  (property "Footprint" "" (at 80.01 116.84 0) (hide yes) (show_name no) (do_not_autoplace no) (effects (font (size 1.27 1.27))))
  (property "Datasheet" "" (at 80.01 116.84 0) (hide yes) (show_name no) (do_not_autoplace no) (effects (font (size 1.27 1.27))))
  (property "Description" "" (at 80.01 116.84 0) (hide yes) (show_name no) (do_not_autoplace no) (effects (font (size 1.27 1.27))))
  (pin "1")
  (pin "5")
  (pin "6")
  (pin "4")
  (pin "3")
  (pin "2"))
 (symbol
  (lib_id "Device:C")
  (at 191.77 118.11 90)
  (unit 1)
  (body_style 1)
  (exclude_from_sim no)
  (in_bom yes)
  (on_board yes)
  (in_pos_files yes)
  (dnp no)
  (property "Reference" "C1" (at 191.77 111.76 90) (show_name no) (do_not_autoplace no) (effects (font (size 1.27 1.27))))
  (property "Value" "1u" (at 191.77 114.3 90) (show_name no) (do_not_autoplace no) (effects (font (size 1.27 1.27))))
  (property "Footprint" "" (at 195.58 117.1448 0) (hide yes) (show_name no) (do_not_autoplace no) (effects (font (size 1.27 1.27))))
  (property "Datasheet" "" (at 191.77 118.11 0) (hide yes) (show_name no) (do_not_autoplace no) (effects (font (size 1.27 1.27))))
  (property "Description" "Unpolarized capacitor" (at 191.77 118.11 0) (hide yes) (show_name no) (do_not_autoplace no) (effects (font (size 1.27 1.27))))
  (pin "2")
  (pin "1"))
 (symbol
  (lib_id "Device:R")
  (at 166.37 118.11 90)
  (unit 1)
  (body_style 1)
  (exclude_from_sim no)
  (in_bom yes)
  (on_board yes)
  (in_pos_files yes)
  (dnp no)
  (property "Reference" "R1" (at 166.37 113.03 90) (show_name no) (do_not_autoplace no) (effects (font (size 1.27 1.27))))
  (property "Value" "1k" (at 166.37 115.57 90) (show_name no) (do_not_autoplace no) (effects (font (size 1.27 1.27))))
  (property "Footprint" "" (at 166.37 119.888 90) (hide yes) (show_name no) (do_not_autoplace no) (effects (font (size 1.27 1.27))))
  (property "Datasheet" "" (at 166.37 118.11 0) (hide yes) (show_name no) (do_not_autoplace no) (effects (font (size 1.27 1.27))))
  (property "Description" "Resistor" (at 166.37 118.11 0) (hide yes) (show_name no) (do_not_autoplace no) (effects (font (size 1.27 1.27))))
  (pin "2")
  (pin "1"))
 (symbol
  (lib_id "Device:C")
  (at 172.72 124.46 0)
  (unit 1)
  (body_style 1)
  (exclude_from_sim no)
  (in_bom yes)
  (on_board yes)
  (in_pos_files yes)
  (dnp no)
  (property "Reference" "C2" (at 175.768 123.19 0) (show_name no) (do_not_autoplace no) (effects (font (size 1.27 1.27)) (justify left)))
  (property "Value" "220n" (at 175.768 125.73 0) (show_name no) (do_not_autoplace no) (effects (font (size 1.27 1.27)) (justify left)))
  (property "Footprint" "" (at 173.6852 128.27 0) (hide yes) (show_name no) (do_not_autoplace no) (effects (font (size 1.27 1.27))))
  (property "Datasheet" "" (at 172.72 124.46 0) (hide yes) (show_name no) (do_not_autoplace no) (effects (font (size 1.27 1.27))))
  (property "Description" "Unpolarized capacitor" (at 172.72 124.46 0) (hide yes) (show_name no) (do_not_autoplace no) (effects (font (size 1.27 1.27))))
  (pin "2")
  (pin "1"))
 (symbol
  (lib_id "Connector_Audio:AudioJack2")
  (at 217.17 118.11 180)
  (unit 1)
  (body_style 1)
  (exclude_from_sim no)
  (in_bom yes)
  (on_board yes)
  (in_pos_files yes)
  (dnp no)
  (property "Reference" "J2" (at 217.17 111.252 0) (show_name no) (do_not_autoplace no) (effects (font (size 1.27 1.27))))
  (property "Value" "Out" (at 217.17 113.792 0) (show_name no) (do_not_autoplace no) (effects (font (size 1.27 1.27))))
  (property "Footprint" "" (at 217.17 118.11 0) (hide yes) (show_name no) (do_not_autoplace no) (effects (font (size 1.27 1.27))))
  (property "Datasheet" "" (at 217.17 118.11 0) (hide yes) (show_name no) (do_not_autoplace no) (effects (font (size 1.27 1.27))))
  (property "Description" "Audio Jack, 2 Poles (Mono / TS)" (at 217.17 118.11 0) (hide yes) (show_name no) (do_not_autoplace no) (effects (font (size 1.27 1.27))))
  (pin "T")
  (pin "S"))
 (symbol
  (lib_id "power:GND")
  (at 210.82 132.08 0)
  (unit 1)
  (body_style 1)
  (exclude_from_sim no)
  (in_bom yes)
  (on_board yes)
  (in_pos_files yes)
  (dnp no)
  (property "Reference" "#PWR02" (at 210.82 138.43 0) (hide yes) (show_name no) (do_not_autoplace no) (effects (font (size 1.27 1.27))))
  (property "Value" "GND" (at 210.82 135.89 0) (show_name no) (do_not_autoplace no) (effects (font (size 1.27 1.27))))
  (property "Footprint" "" (at 210.82 132.08 0) (hide yes) (show_name no) (do_not_autoplace no) (effects (font (size 1.27 1.27))))
  (property "Datasheet" "" (at 210.82 132.08 0) (hide yes) (show_name no) (do_not_autoplace no) (effects (font (size 1.27 1.27))))
  (property "Description" "Power symbol creates a global label with name \"GND\" , ground" (at 210.82 132.08 0) (hide yes) (show_name no) (do_not_autoplace no) (effects (font (size 1.27 1.27))))
  (pin "1"))
 (symbol
  (lib_id "power:GND")
  (at 215.9 55.88 90)
  (unit 1)
  (body_style 1)
  (exclude_from_sim no)
  (in_bom yes)
  (on_board yes)
  (in_pos_files yes)
  (dnp no)
  (property "Reference" "#PWR01" (at 222.25 55.88 0) (hide yes) (show_name no) (do_not_autoplace no) (effects (font (size 1.27 1.27))))
  (property "Value" "GND" (at 218.948 55.88 90) (show_name no) (do_not_autoplace no) (effects (font (size 1.27 1.27)) (justify right)))
  (property "Footprint" "" (at 215.9 55.88 0) (hide yes) (show_name no) (do_not_autoplace no) (effects (font (size 1.27 1.27))))
  (property "Datasheet" "" (at 215.9 55.88 0) (hide yes) (show_name no) (do_not_autoplace no) (effects (font (size 1.27 1.27))))
  (property "Description" "Power symbol creates a global label with name \"GND\" , ground" (at 215.9 55.88 0) (hide yes) (show_name no) (do_not_autoplace no) (effects (font (size 1.27 1.27))))
  (pin "1"))
 (symbol
  (lib_id "power:GND")
  (at 152.4 66.04 90)
  (unit 1)
  (body_style 1)
  (exclude_from_sim no)
  (in_bom yes)
  (on_board yes)
  (in_pos_files yes)
  (dnp no)
  (property "Reference" "#PWR07" (at 158.75 66.04 0) (hide yes) (show_name no) (do_not_autoplace no) (effects (font (size 1.27 1.27))))
  (property "Value" "GND" (at 155.448 66.04 90) (show_name no) (do_not_autoplace no) (effects (font (size 1.27 1.27)) (justify right)))
  (property "Footprint" "" (at 152.4 66.04 0) (hide yes) (show_name no) (do_not_autoplace no) (effects (font (size 1.27 1.27))))
  (property "Datasheet" "" (at 152.4 66.04 0) (hide yes) (show_name no) (do_not_autoplace no) (effects (font (size 1.27 1.27))))
  (property "Description" "Power symbol creates a global label with name \"GND\" , ground" (at 152.4 66.04 0) (hide yes) (show_name no) (do_not_autoplace no) (effects (font (size 1.27 1.27))))
  (pin "1"))
 (sheet_instances
  (path ""
   (page "1")))
 (embedded_fonts no))
